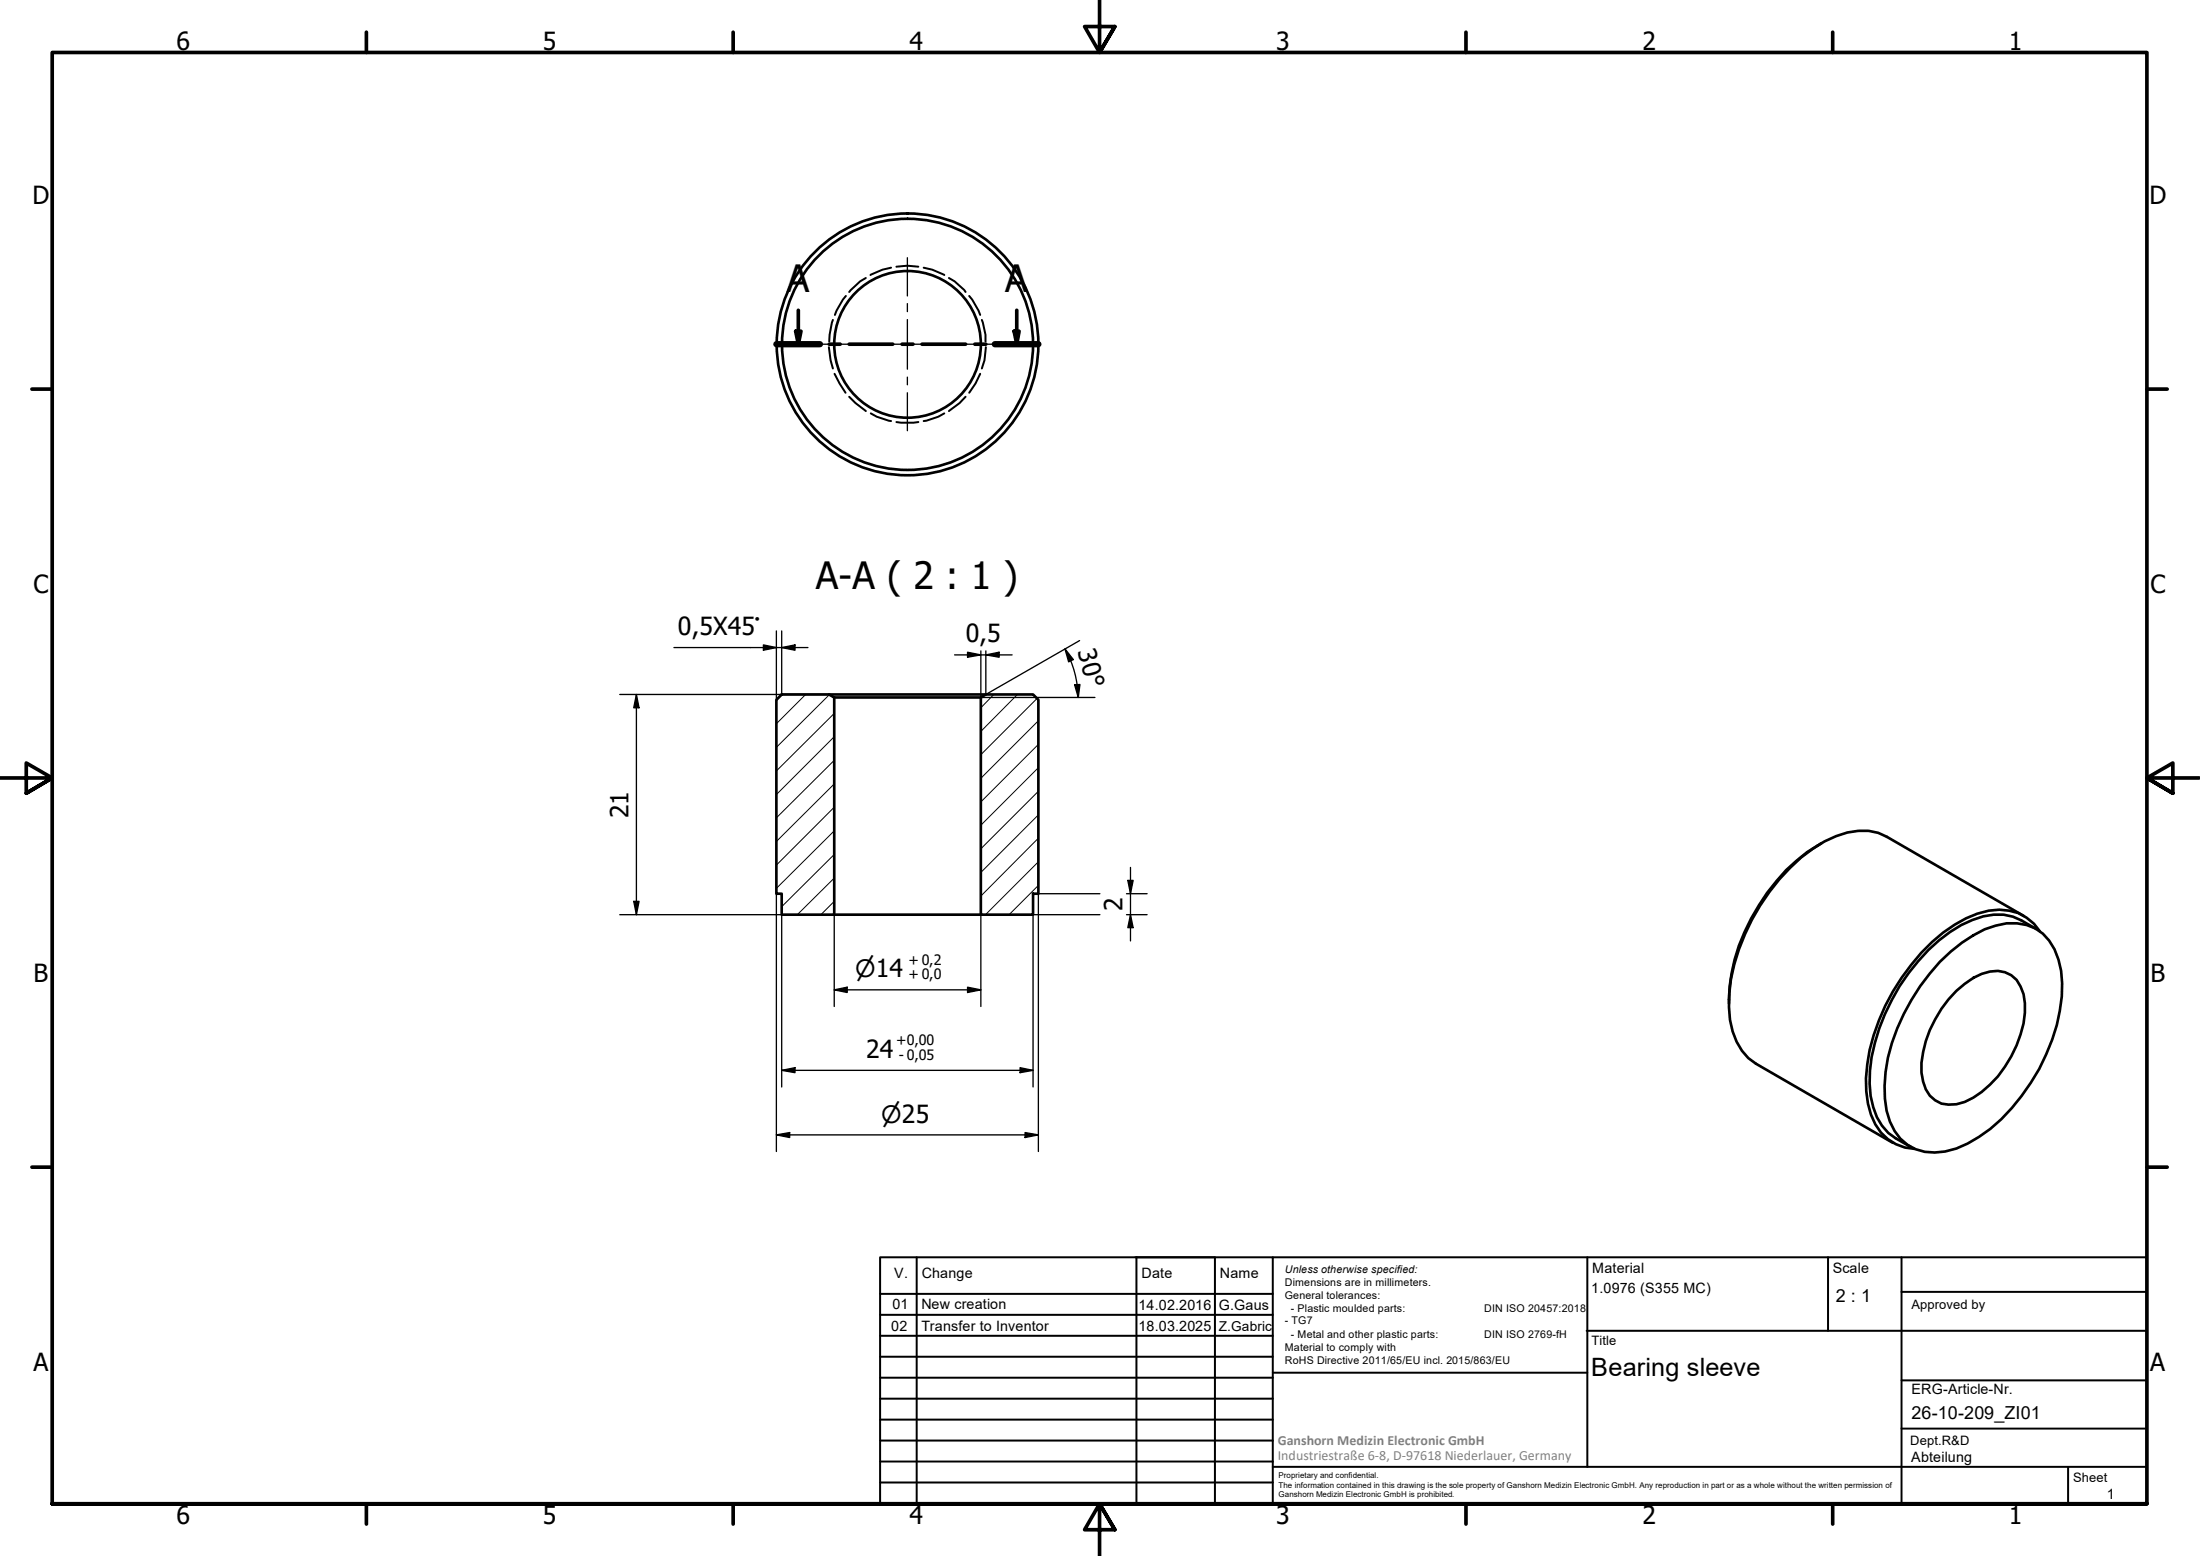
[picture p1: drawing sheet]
<svg xmlns="http://www.w3.org/2000/svg" width="420mm" height="297mm" viewBox="0 0 420 297" stroke-linecap="round" stroke-linejoin="round" font-family="sans-serif">
<!-- layer: Hatch (ISO) -->
<g fill="none" stroke="#000" stroke-width=".19">
<path d="M149.4 132.6l-1.1 1.1M153.9 132.6l-5.6 5.6M158.4 132.6l-10.1 10.1M159.3 136.2l-11 11M189.8 132.6l-2.5 2.5M194.3 132.6l-7 7M198.1 133.3l-10.8 10.8M198.3 137.6l-11 11M159.3 158.6l-11 11M159.3 154.1l-11 11M159.3 149.7l-11 10.9M159.3 145.1l-11 11"/>
<path d="M159.3 140.6l-11 11.1M198.3 155.6l-11 10.9M198.3 151.1l-11 10.9M198.3 146.5l-11 11M198.3 142.1l-11 11M159.3 172.1l-2.5 2.5M159.3 167.6l-7 7M159.3 163.1l-10 10M197.3 174.5l-.1 .1M198.3 169l-5.6 5.6M198.3 164.5l-10.1 10.1M198.3 160l-11 11.1"/>
</g>
<!-- layer: Hidden (ISO) -->
<g fill="none" stroke="#000" stroke-width=".38">
<path d="M161.5 56.5l-.5 .7-1.2 2.1-.4 .8M165.4 53.1l-1.1 .6-2.1 2M170.2 51.1l-1.7 .4-2.3 1M171.2 50.9l2.1-.2 2.1 .2M176.4 51.1l1.7 .4 2.2 1M181.2 53.1l1.1 .6 1.8 1.7 .3 .3M185.1 56.5l.6 .7 1.2 2.1 .3 .8M158.3 66.3l.3 2.5 .5 1.5M159.1 61.1l-.7 2.8v1.3M159.4 71.4l.9 1.8 1.2 1.8M162.2 75.7l1.2 1.2 2 1.6M166.3 78.9l1.1 .7 2.8 .8"/>
<path d="M180.3 78.9l-1.1 .7-2.8 .8M184.4 75.7l-1.1 1.2-2.1 1.6M187.2 71.4l-.9 1.8-1.2 1.8M187.5 61.1l.7 2.8v1.3M188.3 66.3l-.3 2.5-.5 1.5M171.2 80.6l.9 .1 3.3-.1"/>
</g>
<!-- layer: Visible (ISO) -->
<g fill="none" stroke="#000" stroke-width=".51">
<path d="M148.3 133.6l1-1h9l1 .5v41.5h-10v-4h-1zM158.3 132.6h30M159.3 133.1h28M187.3 133.1l1-.5h9l1 1v37h-1v4h-10zM159.3 174.6h28M347.9 161a34.2 34.2 0 0 0-13.4 14.3 33.3 33.3 0 0 0-4.3 16.3M386.5 174.9l-26.1-15.1a9.9 9.9 0 0 0-7.6-.9 26.8 26.8 0 0 0-12.9 8.9 40.2 40.2 0 0 0-9.6 21.8 16.7 16.7 0 0 0 2.4 11l1.2 1.4 1.4 1.1 26.2 15.1M388.9 177.3l-2.9-1.6a10.1 10.1 0 0 0-9.3-.1 29.3 29.3 0 0 0-12.2 10.2 38.2 38.2 0 0 0-7.4 18.6 16.1 16.1 0 0 0 2.3 10.5l1.2 1.4 1.4 1 2.9 1.6M389.6 177.8a9 9 0 0 0-9.8-4 25 25 0 0 0-12.9 8.1 40.1 40.1 0 0 0-10.3 21.3 19.3 19.3 0 0 0 1.5 11.4 8.9 8.9 0 0 0 7.5 4.7M370.5 183.6a29.3 29.3 0 0 1 8.5-6.2 11.4 11.4 0 0 1 9.7-.2 9.7 9.7 0 0 1 4.4 6 20.8 20.8 0 0 1 .3 9.8 38.7 38.7 0 0 1-13.3 22.5 20.7 20.7 0 0 1-8.6 4.3 8.8 8.8 0 0 1-10.6-5.7 21.5 21.5 0 0 1-.3-12.2 40.9 40.9 0 0 1 9.9-18.3zM373.6 189.2a12 12 0 0 1 8-3.9 4.9 4.9 0 0 1 4.3 3 12 12 0 0 1 0 9.2 20.5 20.5 0 0 1-10.7 12.9 6.2 6.2 0 0 1-5.6-.4 6.8 6.8 0 0 1-2.6-5.2 21.7 21.7 0 0 1 6.6-15.6z"/>
<circle cx="173.3" cy="65.7" r="25"/>
<circle cx="173.3" cy="65.7" r="24"/>
<circle cx="173.3" cy="65.7" r="14"/>
</g>
<!-- layer: Section Line (ISO) -->
<path d="M152.5 59.2v6.5M194.2 59.2v6.5M148.3 65.7h8.3M152 63.2h1l-.5 2.5zM158.4 65.7h2.1M162.2 65.7h8.3M172.3 65.7h2.1M176.1 65.7h8.3M186.2 65.7h2.1M190 65.7h8.3M193.7 63.2h.9l-.4 2.5z" fill="none" stroke="#000" stroke-width=".7"/>
<path d="M148.3 65.7h8.3M190 65.7h8.3" fill="none" stroke="#000" stroke-width="1.2"/>
<path d="M152 63.2h1l-.5 2.5zM193.7 63.2h.9l-.4 2.5z" fill="#000"/>
<!-- layer: Border (ISO) -->
<g fill="none" stroke="#000" stroke-width=".7">
<path d="M70 6.1v3.9M140 6.1v3.9M210 0v10l-2.9-4.9h5.8l-2.9 4.9 2.9-4.9M280 6.1v3.9M350 6.1v3.9M6.1 74.3h3.9M410 74.3h3.9M0 148.5h10l-5-2.8v5.7l5-2.9-5 2.9M420 148.5h-10l5-2.8v5.7l-5-2.9 5 2.9M6.1 222.8h3.9M410 222.8h3.9M10 287.1v-277.1h400v277.1h-400h400"/>
<path d="M70 287.1v3.8M140 287.1v3.8M212.9 292l-2.9-4.9 2.9 4.9h-5.8l2.9-4.9v9.9M280 287.1v3.8M350 287.1v3.8"/>
</g>
<!-- layer: TitleBlock -->
<g fill="none" stroke="#000" stroke-width=".38">
<path d="M168.1 251h75M168.1 247h75M168.1 255h75M168.1 259h75M175.1 240v47M216.9 240h15M217 240v47M232 240v47M243.1 240.1v46.9h-75v-47h241.9v47.1h-167M303 254h107M303.1 240v40M349.1 240v14"/>
<path d="M363.2 240v47.1M363.2 246.6h46.8M168.1 271h75M168.1 263h75M168.1 267h75M168.1 275h75M168.1 279h75M243.1 262.1h60M363.2 272.7h46.8M363.2 263.5h46.8M168.1 283h75M216.9 287h15"/>
<path d="M243.1 280h166.9M395 280.1v7"/>
</g>
<!-- layer: Dimension (ISO) -->
<g fill="none" stroke="#000" stroke-width=".25">
<path d="M118.4 132.6h39.9M121.5 132.6l.5 2.5h-1zM121.5 132.6v42M128.7 123.6h25.6M145.8 123.1l2.5 .5-2.5 .5zM148.3 120.4v13.2M149.3 123.6l2.5-.5v1zM149.3 120.4v12.2M182.3 125h11M184.8 124.5l2.5 .5-2.5 .5zM187.3 124.3v8.8h21.8M188.3 125l2.5-.5v1z"/>
<path d="M203.4 123.9l1.6 2-.9 .5zM203.4 123.9l1.1 2.2M204.5 126.1l.8 2.6 .4 2M205.2 130.7h1l-.3 2.4zM205.7 130.7l.2 2.4M206.2 122.3l-17.9 10.3v-8.3M118.4 174.6h40.9v17.5M121 172.1h1l-.5 2.5zM148.3 170.6v49.2M149.3 174.6v32.9M187.3 174.6v17.5M210.1 170.6h-11.8v49.2"/>
<path d="M210.1 174.6h-12.8v32.9M215.1 174.6h4M215.1 170.6h4M215.4 168.1h1l-.5 2.5zM215.9 174.6l.5 2.5h-1zM215.9 165.6v14M159.3 189l2.5-.5v1zM159.3 189h28M184.8 188.5l2.5 .5-2.5 .5zM148.3 216.6l2.5-.4v1zM148.3 216.6h50M149.3 204.3l2.5-.5v1z"/>
<path d="M149.3 204.3h48M194.8 203.8l2.5 .5-2.5 .5zM195.8 216.2l2.5 .4-2.5 .6z"/>
</g>
<g fill="#000">
<path d="M121.5 132.6l.5 2.5h-1zM145.8 123.1l2.5 .5-2.5 .5zM149.3 123.6l2.5-.5v1zM184.8 124.5l2.5 .5-2.5 .5zM188.3 125l2.5-.5v1zM203.4 123.9l1.6 2-.9 .5zM205.2 130.7h1l-.3 2.4zM121 172.1h1l-.5 2.5zM215.4 168.1h1l-.5 2.5zM215.9 174.6l.5 2.5h-1zM159.3 189l2.5-.5v1zM184.8 188.5l2.5 .5-2.5 .5z"/>
<path d="M148.3 216.6l2.5-.4v1zM149.3 204.3l2.5-.5v1zM194.8 203.8l2.5 .5-2.5 .5zM195.8 216.2l2.5 .4-2.5 .6z"/>
</g>
<!-- layer: Center Mark (ISO) -->
<path d="M173.3 49.2v7.3M173.3 58v1.5M156.8 65.7h7.2M165.5 65.7h1.6M168.5 65.7h9.6M173.3 61v9.5M173.3 72v1.5M173.3 75v7.2M179.6 65.7h1.4M182.6 65.7h7.2" fill="none" stroke="#000" stroke-width=".25"/>
<g font-size="7.2">
<text x="150.2" y="55.7">A</text>
<text x="192" y="55.7">A</text>
<text x="155.8" y="112.4">A-A ( 2 : 1 )</text>
</g>
<g font-size="4.8">
<text x="33.7" y="9.6">6</text>
<text x="103.7" y="9.6">5</text>
<text x="173.7" y="9.6">4</text>
<text x="243.7" y="9.6">3</text>
<text x="313.7" y="9.6">2</text>
<text x="383.7" y="9.6">1</text>
<text x="6.2" y="38.9">D</text>
<text x="410.5" y="38.9">D</text>
<text x="6.4" y="113.1">C</text>
<text x="410.7" y="113.1">C</text>
<text x="129.5" y="121.2">0,5X45°</text>
<text x="184.5" y="122.6">0,5</text>
<text x="205.8" y="124.3" transform="rotate(75 205.8 124.3)">30°</text>
<text x="120" y="156.2" transform="rotate(-90 120 156.2)">21</text>
<text x="214.4" y="173.9" transform="rotate(-90 214.4 173.9)">2</text>
<text x="6.4" y="187.4">B</text>
<text x="410.7" y="187.4">B</text>
<text x="165.4" y="201.9">24</text>
<text x="6.4" y="261.7">A</text>
<text x="303.9" y="262.6">Bearing sleeve</text>
<text x="410.7" y="261.7">A</text>
<text x="33.7" y="290.9">6</text>
<text x="103.7" y="290.9">5</text>
<text x="173.7" y="290.9">4</text>
<text x="243.7" y="290.9">3</text>
<text x="313.7" y="290.9">2</text>
<text x="383.7" y="290.9">1</text>
</g>
<g font-size="4.6">
<text x="163.3" y="186.5">⌀14</text>
<text x="168.3" y="214.3">⌀25</text>
</g>
<g font-size="3.4">
<text x="350.6" y="248.5">2 : 1</text>
<text x="365.1" y="270.9">26-10-209_ZI01</text>
</g>
<g font-size="2.7">
<text x="173.5" y="184.3">+ 0,2</text>
<text x="173.5" y="186.9">+ 0,0</text>
<text x="171.1" y="199.6">+0,00</text>
<text x="171.6" y="202.4">- 0,05</text>
<text x="170.8" y="244">V.</text>
<text x="176" y="244">Change</text>
<text x="218" y="244">Date</text>
<text x="233" y="244">Name</text>
<text x="304.1" y="243">Material</text>
<text x="350" y="243.1">Scale</text>
<text x="170.4" y="249.9">01</text>
<text x="176" y="249.9">New creation</text>
<text x="217.4" y="250">14.02.2016</text>
<text x="232.8" y="250">G.Gaus</text>
<text x="303.9" y="246.8">1.0976 (S355 MC)</text>
<text x="170.2" y="254">02</text>
<text x="176" y="254">Transfer to Inventor</text>
<text x="217.4" y="254">18.03.2025</text>
<text x="365.1" y="266.1">ERG-Article-Nr.</text>
<text x="365" y="279">Abteilung</text>
<text x="402.3" y="286.2">1</text>
</g>
<g font-size="2.7" fill="#808080">
<text x="244" y="275.8">Ganshorn Medizin Electronic GmbH</text>
<text x="244" y="278.7">Industriestraße 6-8, D-97618 Niederlauer, Germany</text>
</g>
<text font-size="2.6" x="232.8" y="254">Z.Gabric</text>
<g font-size="2.5">
<text x="365.1" y="249.9">Approved by</text>
<text x="304" y="256.8">Title</text>
<text x="364.8" y="275.8">Dept.R&amp;D</text>
<text x="395.9" y="282.9">Sheet</text>
</g>
<g font-size="2">
<text x="245.4" y="242.9">Unless otherwise specified:</text>
<text x="245.4" y="245.4">Dimensions are in millimeters.</text>
<text x="245.4" y="247.9">General tolerances:</text>
<text x="246.5" y="250.4">- Plastic moulded parts:</text>
<text x="283.5" y="250.4">DIN ISO 20457:2018</text>
<text x="245.4" y="252.8">- TG7</text>
<text x="245.4" y="257.9">Material to comply with</text>
<text x="246.5" y="255.4">- Metal and other plastic parts:</text>
<text x="283.5" y="255.4">DIN ISO 2769-fH</text>
<text x="245.4" y="260.3">RoHS Directive 2011/65/EU incl. 2015/863/EU</text>
</g>
<g font-size="1.5">
<text x="244.2" y="282.2">Proprietary and confidential.</text>
<text x="244.2" y="284">The information contained in this drawing is the sole property of Ganshorn Medizin Electronic GmbH. Any reproduction in part or as a whole without the written permission of</text>
<text x="244.2" y="285.8">Ganshorn Medizin Electronic GmbH is prohibited.</text>
</g>
</svg>
